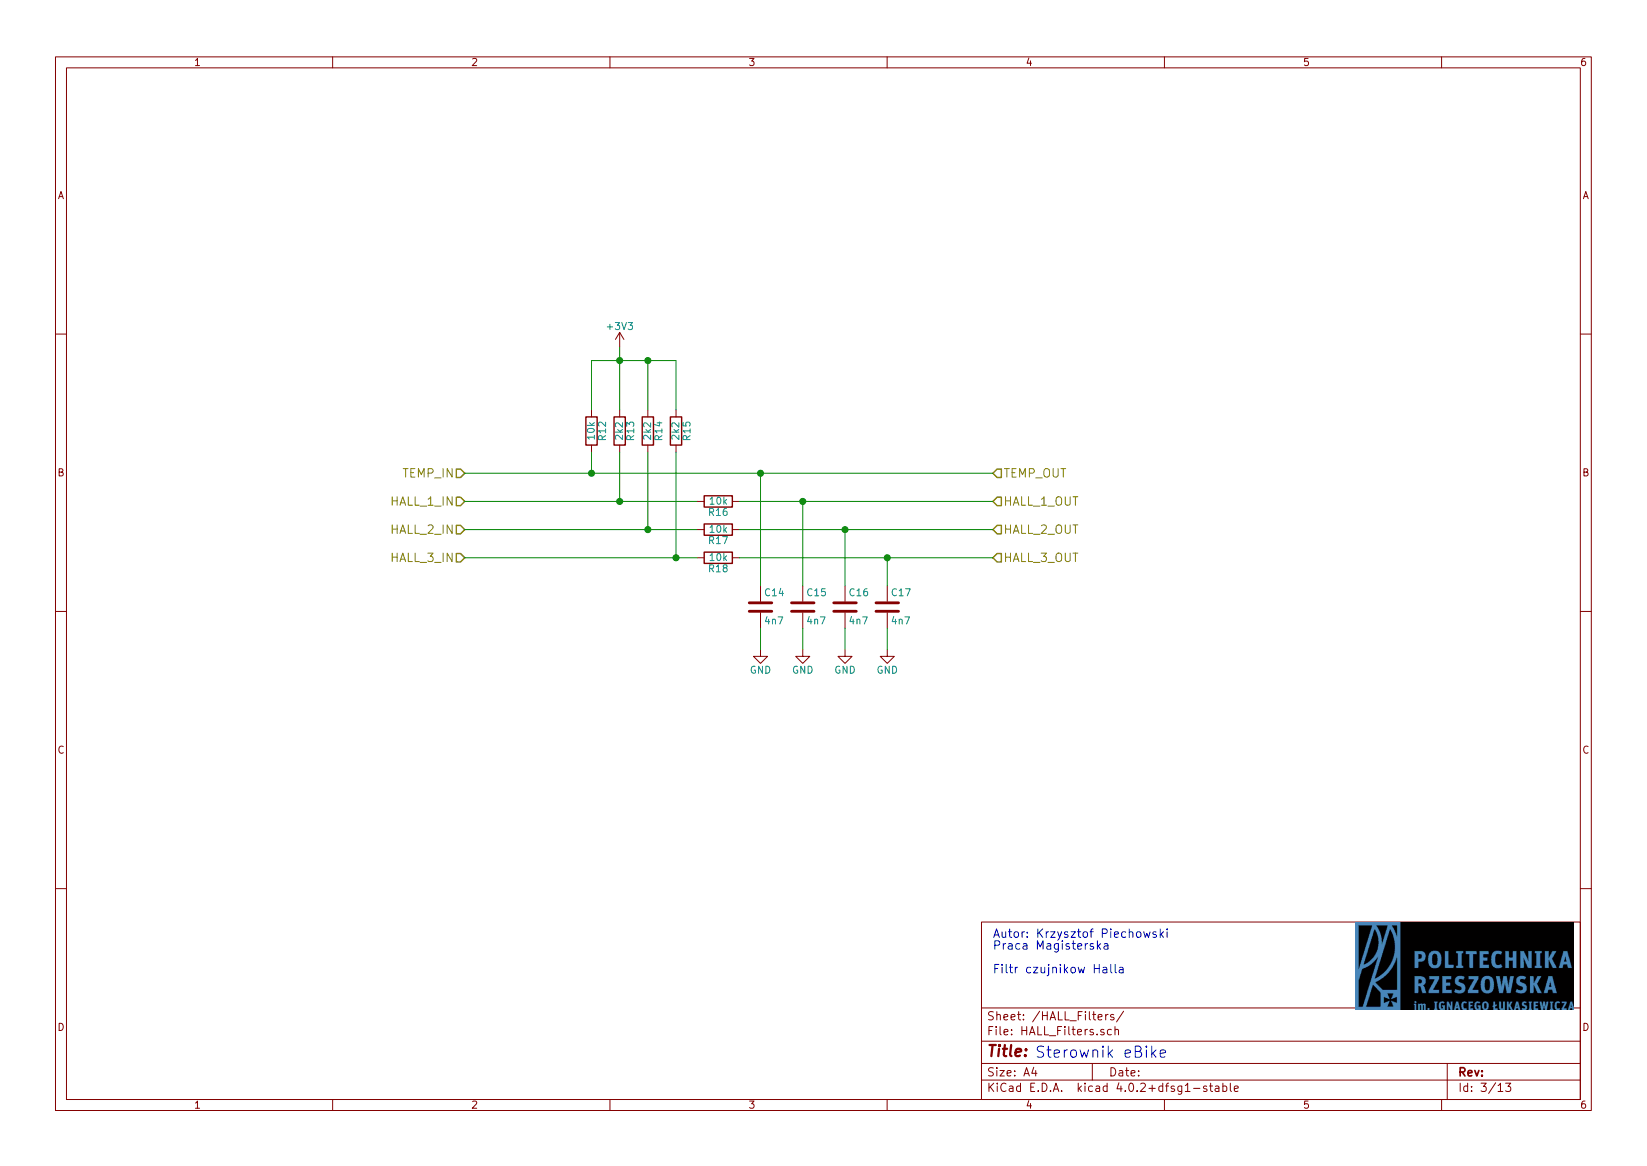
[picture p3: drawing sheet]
EESchema Schematic File Version 2
LIBS:power
LIBS:device
LIBS:transistors
LIBS:conn
LIBS:linear
LIBS:regul
LIBS:74xx
LIBS:cmos4000
LIBS:adc-dac
LIBS:memory
LIBS:xilinx
LIBS:microcontrollers
LIBS:dsp
LIBS:microchip
LIBS:analog_switches
LIBS:motorola
LIBS:texas
LIBS:intel
LIBS:audio
LIBS:interface
LIBS:digital-audio
LIBS:philips
LIBS:display
LIBS:cypress
LIBS:siliconi
LIBS:opto
LIBS:atmel
LIBS:contrib
LIBS:valves
LIBS:stm32f401rbt6
LIBS:usb_atype_jack
LIBS:mini_usb_jack
LIBS:stm32f100rbt6
LIBS:drv8302
LIBS:irfs7530
LIBS:microsd
LIBS:lr12k4-g
LIBS:EB_DRV-cache
EELAYER 25 0
EELAYER END
$Descr A4 11693 8268
encoding utf-8
Sheet 3 13
Title ""
Date ""
Rev ""
Comp ""
Comment1 ""
Comment2 ""
Comment3 ""
Comment4 ""
$EndDescr
$Comp
L R R16
U 1 1
P 5100 3550
F 0 "R16" V 5180 3550 50  0000 C CNN
F 1 "10k" V 5100 3550 50  0000 C CNN
F 2 "Resistors_SMD:R_0805_HandSoldering" V 5030 3550 50  0001 C CNN
F 3 "" H 5100 3550 50  0000 C CNN
	1    5100 3550
	0    1    1    0   
$EndComp
$Comp
L R R17
U 1 1
P 5100 3750
F 0 "R17" V 5180 3750 50  0000 C CNN
F 1 "10k" V 5100 3750 50  0000 C CNN
F 2 "Resistors_SMD:R_0805_HandSoldering" V 5030 3750 50  0001 C CNN
F 3 "" H 5100 3750 50  0000 C CNN
	1    5100 3750
	0    1    1    0   
$EndComp
$Comp
L R R18
U 1 1
P 5100 3950
F 0 "R18" V 5180 3950 50  0000 C CNN
F 1 "10k" V 5100 3950 50  0000 C CNN
F 2 "Resistors_SMD:R_0805_HandSoldering" V 5030 3950 50  0001 C CNN
F 3 "" H 5100 3950 50  0000 C CNN
	1    5100 3950
	0    1    1    0   
$EndComp
$Comp
L R R15
U 1 1
P 4800 3050
F 0 "R15" V 4880 3050 50  0000 C CNN
F 1 "2k2" V 4800 3050 50  0000 C CNN
F 2 "Resistors_SMD:R_0805_HandSoldering" V 4730 3050 50  0001 C CNN
F 3 "" H 4800 3050 50  0000 C CNN
	1    4800 3050
	1    0    0    -1  
$EndComp
$Comp
L R R14
U 1 1
P 4600 3050
F 0 "R14" V 4680 3050 50  0000 C CNN
F 1 "2k2" V 4600 3050 50  0000 C CNN
F 2 "Resistors_SMD:R_0805_HandSoldering" V 4530 3050 50  0001 C CNN
F 3 "" H 4600 3050 50  0000 C CNN
	1    4600 3050
	1    0    0    -1  
$EndComp
$Comp
L R R13
U 1 1
P 4400 3050
F 0 "R13" V 4480 3050 50  0000 C CNN
F 1 "2k2" V 4400 3050 50  0000 C CNN
F 2 "Resistors_SMD:R_0805_HandSoldering" V 4330 3050 50  0001 C CNN
F 3 "" H 4400 3050 50  0000 C CNN
	1    4400 3050
	1    0    0    -1  
$EndComp
$Comp
L R R12
U 1 1
P 4200 3050
F 0 "R12" V 4280 3050 50  0000 C CNN
F 1 "10k" V 4200 3050 50  0000 C CNN
F 2 "Resistors_SMD:R_0805_HandSoldering" V 4130 3050 50  0001 C CNN
F 3 "" H 4200 3050 50  0000 C CNN
	1    4200 3050
	1    0    0    -1  
$EndComp
$Comp
L C C14
U 1 1
P 5400 4300
F 0 "C14" H 5425 4400 50  0000 L CNN
F 1 "4n7" H 5425 4200 50  0000 L CNN
F 2 "Capacitors_SMD:C_0805_HandSoldering" H 5438 4150 50  0001 C CNN
F 3 "" H 5400 4300 50  0000 C CNN
	1    5400 4300
	1    0    0    -1  
$EndComp
$Comp
L C C15
U 1 1
P 5700 4300
F 0 "C15" H 5725 4400 50  0000 L CNN
F 1 "4n7" H 5725 4200 50  0000 L CNN
F 2 "Capacitors_SMD:C_0805_HandSoldering" H 5738 4150 50  0001 C CNN
F 3 "" H 5700 4300 50  0000 C CNN
	1    5700 4300
	1    0    0    -1  
$EndComp
$Comp
L C C16
U 1 1
P 6000 4300
F 0 "C16" H 6025 4400 50  0000 L CNN
F 1 "4n7" H 6025 4200 50  0000 L CNN
F 2 "Capacitors_SMD:C_0805_HandSoldering" H 6038 4150 50  0001 C CNN
F 3 "" H 6000 4300 50  0000 C CNN
	1    6000 4300
	1    0    0    -1  
$EndComp
$Comp
L C C17
U 1 1
P 6300 4300
F 0 "C17" H 6325 4400 50  0000 L CNN
F 1 "4n7" H 6325 4200 50  0000 L CNN
F 2 "Capacitors_SMD:C_0805_HandSoldering" H 6338 4150 50  0001 C CNN
F 3 "" H 6300 4300 50  0000 C CNN
	1    6300 4300
	1    0    0    -1  
$EndComp
$Comp
L GND #PWR040
U 1 1
P 5400 4600
F 0 "#PWR040" H 5400 4350 50  0001 C CNN
F 1 "GND" H 5400 4450 50  0000 C CNN
F 2 "" H 5400 4600 50  0000 C CNN
F 3 "" H 5400 4600 50  0000 C CNN
	1    5400 4600
	1    0    0    -1  
$EndComp
$Comp
L GND #PWR041
U 1 1
P 5700 4600
F 0 "#PWR041" H 5700 4350 50  0001 C CNN
F 1 "GND" H 5700 4450 50  0000 C CNN
F 2 "" H 5700 4600 50  0000 C CNN
F 3 "" H 5700 4600 50  0000 C CNN
	1    5700 4600
	1    0    0    -1  
$EndComp
$Comp
L GND #PWR042
U 1 1
P 6000 4600
F 0 "#PWR042" H 6000 4350 50  0001 C CNN
F 1 "GND" H 6000 4450 50  0000 C CNN
F 2 "" H 6000 4600 50  0000 C CNN
F 3 "" H 6000 4600 50  0000 C CNN
	1    6000 4600
	1    0    0    -1  
$EndComp
$Comp
L GND #PWR043
U 1 1
P 6300 4600
F 0 "#PWR043" H 6300 4350 50  0001 C CNN
F 1 "GND" H 6300 4450 50  0000 C CNN
F 2 "" H 6300 4600 50  0000 C CNN
F 3 "" H 6300 4600 50  0000 C CNN
	1    6300 4600
	1    0    0    -1  
$EndComp
Text HLabel 3300 3550 0    60   Input ~ 0
HALL_1_IN
Text HLabel 7050 3550 2    60   Input ~ 0
HALL_1_OUT
Text HLabel 3300 3750 0    60   Input ~ 0
HALL_2_IN
Text HLabel 7050 3750 2    60   Input ~ 0
HALL_2_OUT
Text HLabel 3300 3950 0    60   Input ~ 0
HALL_3_IN
Text HLabel 7050 3950 2    60   Input ~ 0
HALL_3_OUT
Text HLabel 3300 3350 0    60   Input ~ 0
TEMP_IN
Text HLabel 7050 3350 2    60   Input ~ 0
TEMP_OUT
Text Notes 7050 6900 0    60   ~ 0
Autor: Krzysztof Piechowski\nPraca Magisterska\n\nFiltr czujnikow Halla\n
Wire Wire Line
	4200 2900 4200 2550
Wire Wire Line
	4800 2550 4800 2900
Wire Wire Line
	4950 3550 3300 3550
Wire Wire Line
	4950 3750 3300 3750
Wire Wire Line
	4950 3950 3300 3950
Wire Wire Line
	5250 3550 7050 3550
Wire Wire Line
	5250 3750 7050 3750
Wire Wire Line
	5250 3950 7050 3950
Wire Wire Line
	3300 3350 7050 3350
Wire Wire Line
	4200 3200 4200 3350
Connection ~ 4200 3350
Wire Wire Line
	4400 3200 4400 3550
Connection ~ 4400 3550
Wire Wire Line
	4600 3200 4600 3750
Connection ~ 4600 3750
Wire Wire Line
	4800 3200 4800 3950
Connection ~ 4800 3950
Wire Wire Line
	5400 3350 5400 4150
Connection ~ 5400 3350
Wire Wire Line
	5700 3550 5700 4150
Connection ~ 5700 3550
Wire Wire Line
	6000 3750 6000 4150
Connection ~ 6000 3750
Wire Wire Line
	6300 3950 6300 4150
Connection ~ 6300 3950
Wire Wire Line
	5400 4450 5400 4600
Wire Wire Line
	5700 4450 5700 4600
Wire Wire Line
	6000 4450 6000 4600
Wire Wire Line
	6300 4450 6300 4600
Wire Wire Line
	4200 2550 4800 2550
Wire Wire Line
	4400 2450 4400 2900
Wire Wire Line
	4600 2550 4600 2900
Connection ~ 4400 2550
Connection ~ 4600 2550
$Comp
L +3V3 #PWR044
U 1 1
P 4400 2450
F 0 "#PWR044" H 4400 2300 50  0001 C CNN
F 1 "+3V3" H 4400 2590 50  0000 C CNN
F 2 "" H 4400 2450 50  0000 C CNN
F 3 "" H 4400 2450 50  0000 C CNN
	1    4400 2450
	1    0    0    -1  
$EndComp
Text Notes 7350 7500 0    79   ~ 0
Sterownik eBike\n
$EndSCHEMATC
